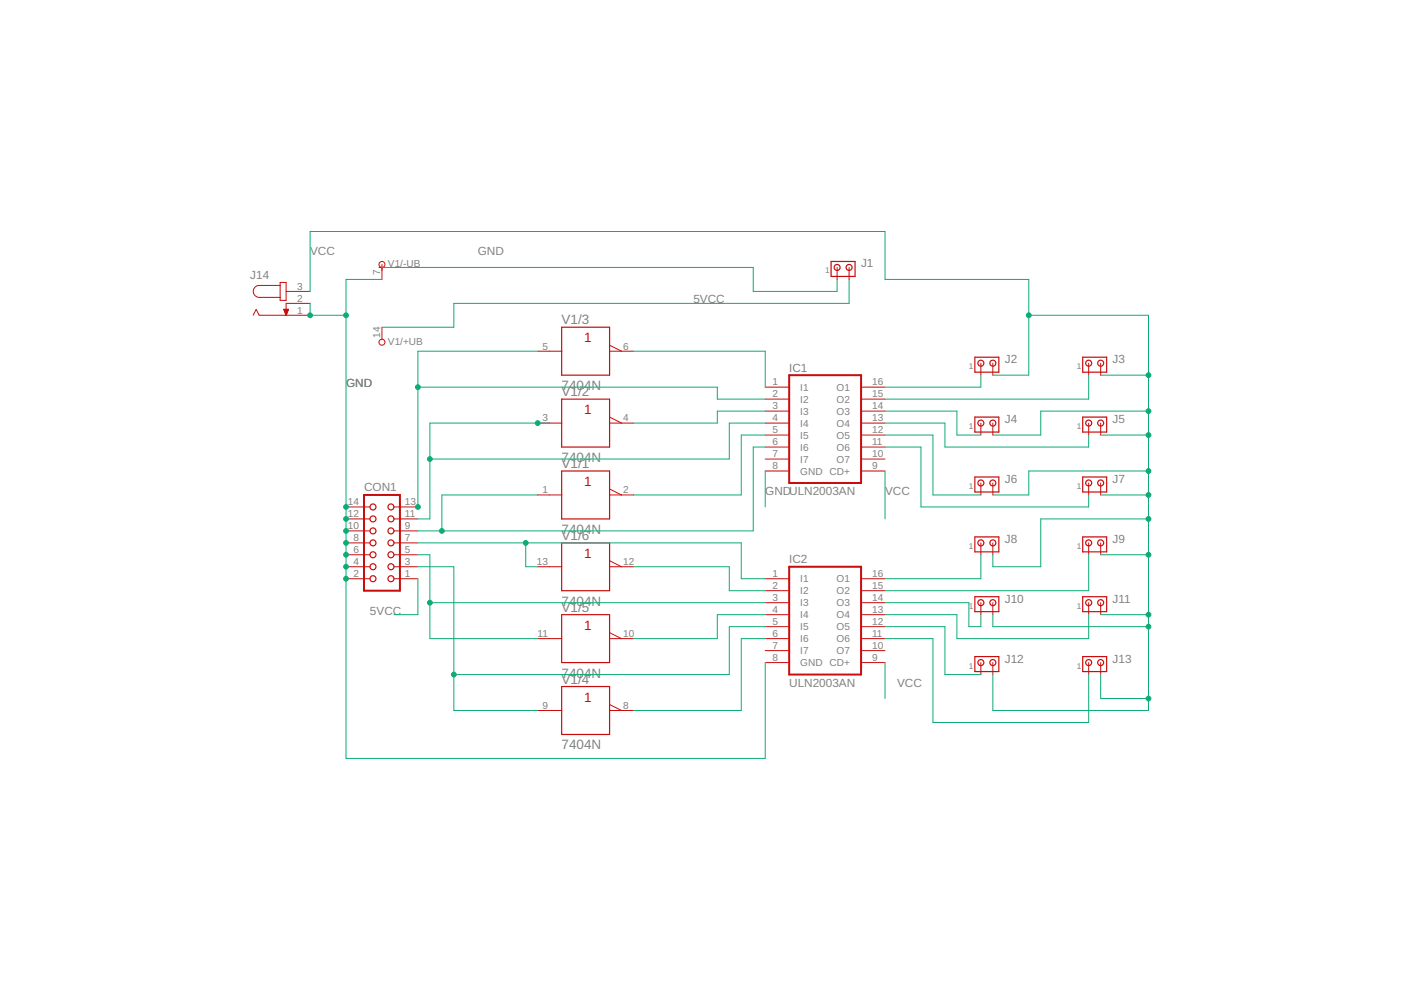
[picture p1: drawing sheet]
<svg xmlns="http://www.w3.org/2000/svg" width="297mm" height="210mm" viewBox="0 0 297 210" stroke-linecap="round" stroke-linejoin="round" font-family="sans-serif">
<g fill="none" stroke="#c90d0c" stroke-width=".25">
<path d="M176.2 55.4h5.1v3.2h-5.1zM119.1 69.4h10.1v10.1h-10.1zM206.7 75.7h5.1v3.2h-5.1zM229.6 75.7h5v3.2h-5zM119.1 84.6h10.1v10.2h-10.1zM119.1 99.9h10.1v10.1h-10.1zM206.7 88.4h5.1v3.2h-5.1zM229.6 88.4h5v3.2h-5zM119.1 115.1h10.1v10.1h-10.1zM206.7 101.1h5.1v3.2h-5.1zM206.7 113.8h5.1v3.2h-5.1zM229.6 101.1h5v3.2h-5z"/>
<path d="M229.6 113.8h5v3.2h-5zM119.1 130.3h10.1v10.2h-10.1zM206.7 126.5h5.1v3.2h-5.1zM206.7 139.2h5.1v3.2h-5.1zM229.6 126.5h5v3.2h-5zM229.6 139.2h5v3.2h-5zM119.1 145.6h10.1v10.1h-10.1z"/>
<circle cx="177.5" cy="56.7" r=".64"/>
<circle cx="180" cy="56.7" r=".64"/>
<circle cx="208" cy="77" r=".64"/>
<circle cx="210.5" cy="77" r=".64"/>
<circle cx="230.8" cy="77" r=".64"/>
<circle cx="233.4" cy="77" r=".64"/>
<circle cx="208" cy="89.7" r=".64"/>
<circle cx="210.5" cy="89.7" r=".64"/>
<circle cx="230.8" cy="89.7" r=".64"/>
<circle cx="233.4" cy="89.7" r=".64"/>
<circle cx="79.1" cy="110" r=".64"/>
<circle cx="79.1" cy="117.6" r=".64"/>
<circle cx="79.1" cy="112.6" r=".64"/>
<circle cx="79.1" cy="107.5" r=".64"/>
<circle cx="79.1" cy="115.1" r=".64"/>
<circle cx="82.9" cy="117.6" r=".64"/>
<circle cx="82.9" cy="112.6" r=".64"/>
<circle cx="82.9" cy="110" r=".64"/>
<circle cx="82.9" cy="115.1" r=".64"/>
<circle cx="82.9" cy="107.5" r=".64"/>
<circle cx="208" cy="102.4" r=".64"/>
<circle cx="208" cy="115.1" r=".64"/>
<circle cx="210.5" cy="102.4" r=".64"/>
<circle cx="210.5" cy="115.1" r=".64"/>
<circle cx="230.8" cy="102.4" r=".64"/>
<circle cx="230.8" cy="115.1" r=".64"/>
<circle cx="233.4" cy="115.1" r=".64"/>
<circle cx="233.4" cy="102.4" r=".64"/>
<circle cx="79.1" cy="122.7" r=".64"/>
<circle cx="79.1" cy="120.2" r=".64"/>
<circle cx="82.9" cy="122.7" r=".64"/>
<circle cx="82.9" cy="120.2" r=".64"/>
<circle cx="208" cy="127.8" r=".64"/>
<circle cx="210.5" cy="127.8" r=".64"/>
<circle cx="230.8" cy="127.8" r=".64"/>
<circle cx="233.4" cy="127.8" r=".64"/>
<circle cx="208" cy="140.5" r=".64"/>
<circle cx="210.5" cy="140.5" r=".64"/>
<circle cx="230.8" cy="140.5" r=".64"/>
<circle cx="233.4" cy="140.5" r=".64"/>
</g>
<g fill="none" stroke="#c90d0c" stroke-width=".21">
<path d="M59.4 59.9h1.3v3.8h-1.3zM80.3 56.7h1.3M81 56.1v3.1M177.5 56.7v2.5M180 56.7v2.5M53.7 66.8l.6-1.2 .6 1.2h10.8M59.4 60.5h-4.5a1.27 1.27 0 0 0-1.2 1.3 1.27 1.27 0 0 0 1.2 1.3h4.5M60.2 65.6h1l-.5 1.2zM60.2 65.7h.9M60.3 65.8h.8M60.3 66h.7M60.4 66.1h.6"/>
<path d="M60.4 66.2h.5M60.5 66.3h.4M60.5 66.4h.3M60.6 66.6h.2M60.6 66.7h.1M60.6 66.8h.1M60.7 61.8h5M65.7 64.3h-5v2.5M81 69.4v2.5M114 74.5h5.1M129.2 73.2l2.6 1.3M129.2 74.5h5.1"/>
<path d="M208 77v2.5M210.5 77v2.5M230.8 77v2.5M233.4 77v2.5M114 89.7h5.1M129.2 88.4l2.6 1.3M129.2 89.7h5.1M162.2 89.7h5.1M162.2 82.1h5.1M162.2 84.6h5.1M162.2 87.2h5.1M162.2 92.2h5.1"/>
<path d="M162.2 94.8h5.1M162.2 97.3h5.1M162.2 99.9h5.1M182.6 89.7h5M182.6 82.1h5M182.6 84.6h5M182.6 87.2h5M182.6 92.2h5M182.6 94.8h5M182.6 97.3h5M182.6 99.9h5M208 89.7v2.5"/>
<path d="M210.5 89.7v2.5M230.8 89.7v2.5M233.4 89.7v2.5M73.4 117.6h5M73.4 115.1h5M73.4 112.6h5M73.4 110h5M73.4 107.5h5M83.5 117.6h5.1M83.5 115.1h5.1M83.5 112.6h5.1M83.5 110h5.1"/>
<path d="M83.5 107.5h5.1M114 104.9h5.1M129.2 103.7l2.6 1.2M129.2 104.9h5.1M129.2 118.9l2.6 1.3M208 102.4v2.5M208 115.1v2.5M210.5 102.4v2.5M210.5 115.1v2.5M230.8 102.4v2.5M230.8 115.1v2.5M233.4 102.4v2.5"/>
<path d="M233.4 115.1v2.5M73.4 122.7h5M73.4 120.2h5M83.5 122.7h5.1M83.5 120.2h5.1M114 120.2h5.1M114 135.4h5.1M129.2 120.2h5.1M129.2 134.1l2.6 1.3M129.2 135.4h5.1M162.2 122.7h5.1M162.2 135.4h5.1"/>
<path d="M162.2 125.2h5.1M162.2 127.8h5.1M162.2 130.3h5.1M162.2 132.9h5.1M162.2 137.9h5.1M182.6 122.7h5M182.6 135.4h5M182.6 125.2h5M182.6 127.8h5M182.6 130.3h5M182.6 132.9h5M182.6 137.9h5"/>
<path d="M208 127.8v2.5M210.5 127.8v2.5M230.8 127.8v2.5M233.4 127.8v2.5M114 150.6h5.1M129.2 149.4l2.6 1.2M129.2 150.6h5.1M162.2 140.5h5.1M182.6 140.5h5M208 140.5v2.5M210.5 140.5v2.5M230.8 140.5v2.5"/>
<path d="M233.4 140.5v2.5"/>
<circle cx="81" cy="56.1" r=".64"/>
<circle cx="81" cy="72.6" r=".64"/>
</g>
<path d="M167.3 79.5h15.3v22.9h-15.3zM77.2 104.9h7.6v20.3h-7.6zM167.3 120.2h15.3v22.8h-15.3z" fill="none" stroke="#c90d0c" stroke-width=".42"/>
<g fill="none" stroke="#0dab76" stroke-width=".21">
<path d="M81 59.2h-7.6v101.6h88.8v-20.3M81 56.7h78.7v5.1h17.8v-2.6M180 59.2v5.1h-83.8v5.1h-15.2M65.7 61.8v-12.7h121.9v10.1h30.5v20.3h-7.6M65.7 64.3v2.5h7.7M114 74.5h-25.4v33M134.3 74.5h27.9v7.6M208 79.5v2.6h-20.4M218.1 66.8h25.4v83.8h-33v-7.6M230.8 79.5v5.1h-43.2M233.4 79.5h10.1M88.6 82.1h63.5v2.5h10.1"/>
<path d="M116.5 89.7h-25.4v20.3h-2.5M162.2 99.9v7.6M162.2 94.8h-2.5v17.8h-71.1M162.2 87.2h-10.1v2.5h-17.8M162.2 89.7h-7.6v7.6h-63.5M162.2 92.2h-5v12.7h-22.9M187.6 89.7h12.7v5.1h30.5v-2.6M187.6 92.2h10.2v12.7h10.2M187.6 94.8h7.7v12.7h35.5v-2.6M187.6 87.2h15.3v5h5.1M187.6 99.9v10.1M233.4 92.2h10.1"/>
<path d="M243.5 99.9h-25.4v5h-7.6M243.5 87.2h-22.8v5h-10.2M88.6 117.6h2.5v17.8h22.9M88.6 115.1h68.6v7.6h5M111.5 115.1v5.1h2.5M114 104.9h-20.3v7.7M208 117.6v5.1h-20.4M230.8 117.6v7.6h-43.2M233.4 104.9h10.1M233.4 117.6h10.1M243.5 110h-22.8v10.2h-10.2v-2.6M88.6 122.7v7.6h-5.1"/>
<path d="M88.6 120.2h7.6v30.4h17.8M91.1 127.8h71.1M134.3 120.2h20.3v5h7.6M162.2 130.3h-10.1v5.1h-17.8M162.2 132.9h-7.6v10.1h-58.4M162.2 135.4h-5v15.2h-22.9M187.6 135.4h10.2v17.8h33v-10.2M187.6 130.3h15.3v5.1h27.9v-5.1M187.6 127.8h17.8v5.1h2.6v-2.6M187.6 132.9h12.7v10.1h7.7M210.5 130.3v2.6h33M233.4 130.3h10.1"/>
<path d="M187.6 140.5v7.6M233.4 143v5.1h10.1"/>
</g>
<g fill="#0dab76" stroke="#0dab76" stroke-width=".21">
<circle cx="65.7" cy="66.8" r=".51"/>
<circle cx="73.4" cy="107.5" r=".51"/>
<circle cx="73.4" cy="110" r=".51"/>
<circle cx="73.4" cy="112.6" r=".51"/>
<circle cx="73.4" cy="115.1" r=".51"/>
<circle cx="73.4" cy="117.6" r=".51"/>
<circle cx="73.4" cy="120.2" r=".51"/>
<circle cx="73.4" cy="66.8" r=".51"/>
<circle cx="73.4" cy="122.7" r=".51"/>
<circle cx="88.6" cy="107.5" r=".51"/>
<circle cx="88.6" cy="82.1" r=".51"/>
<circle cx="114" cy="89.7" r=".51"/>
<circle cx="91.1" cy="97.3" r=".51"/>
<circle cx="93.7" cy="112.6" r=".51"/>
<circle cx="111.5" cy="115.1" r=".51"/>
<circle cx="91.1" cy="127.8" r=".51"/>
<circle cx="96.2" cy="143" r=".51"/>
<circle cx="218.1" cy="66.8" r=".51"/>
<circle cx="243.5" cy="79.5" r=".51"/>
<circle cx="243.5" cy="87.2" r=".51"/>
<circle cx="243.5" cy="92.2" r=".51"/>
<circle cx="243.5" cy="99.9" r=".51"/>
<circle cx="243.5" cy="104.9" r=".51"/>
<circle cx="243.5" cy="110" r=".51"/>
<circle cx="243.5" cy="117.6" r=".51"/>
<circle cx="243.5" cy="130.3" r=".51"/>
<circle cx="243.5" cy="132.9" r=".51"/>
<circle cx="243.5" cy="148.1" r=".51"/>
</g>
<g font-size="2.9" fill="#808080">
<text x="119.1" y="68.8">V1/3</text>
<text x="119.1" y="82.7">7404N</text>
<text x="119.1" y="84">V1/2</text>
<text x="119.1" y="98">7404N</text>
<text x="119.1" y="99.2">V1/1</text>
<text x="119.1" y="113.2">7404N</text>
<text x="119.1" y="114.5">V1/6</text>
<text x="119.1" y="128.4">7404N</text>
<text x="119.1" y="129.7">V1/5</text>
<text x="119.1" y="143.7">7404N</text>
<text x="119.1" y="144.9">V1/4</text>
<text x="119.1" y="158.9">7404N</text>
</g>
<g font-size="2.9" fill="#c90d0c">
<text x="123.8" y="72.6">1</text>
<text x="123.8" y="87.8">1</text>
<text x="123.8" y="103">1</text>
<text x="123.8" y="118.3">1</text>
<text x="123.8" y="133.5">1</text>
<text x="123.8" y="148.7">1</text>
</g>
<g font-size="2.5" fill="#808080">
<text x="53.1" y="59.2">J14</text>
<text x="65.7" y="54.2">VCC</text>
<text x="101.3" y="54.2">GND</text>
<text x="182.6" y="56.7">J1</text>
<text x="147" y="64.3">5VCC</text>
<text x="213" y="77">J2</text>
<text x="235.9" y="77">J3</text>
<text x="73.4" y="82.1">GND</text>
<text x="167.3" y="78.8">IC1</text>
<text x="213" y="89.7">J4</text>
<text x="235.9" y="89.7">J5</text>
<text x="77.2" y="104.2">CON1</text>
<text x="162.2" y="104.9">GNDULN2003AN</text>
<text x="187.6" y="104.9">VCC</text>
<text x="213" y="102.4">J6</text>
<text x="235.9" y="102.4">J7</text>
<text x="167.3" y="119.4">IC2</text>
<text x="213" y="115.1">J8</text>
<text x="235.9" y="115.1">J9</text>
<text x="78.4" y="130.3">5VCC</text>
<text x="213" y="127.8">J10</text>
<text x="235.9" y="127.8">J11</text>
<text x="213" y="140.5">J12</text>
<text x="235.9" y="140.5">J13</text>
<text x="167.3" y="145.6">ULN2003AN</text>
<text x="190.2" y="145.6">VCC</text>
</g>
<g font-size="2.1" fill="#808080">
<text x="80.6" y="58.2" transform="rotate(-90 80.6 58.2)">7</text>
<text x="82.3" y="56.7">V1/-UB</text>
<text x="63" y="61.4">3</text>
<text x="63" y="64">2</text>
<text x="63" y="66.5">1</text>
<text x="80.6" y="71.6" transform="rotate(-90 80.6 71.6)">14</text>
<text x="82.3" y="73.2">V1/+UB</text>
<text x="115" y="74.1">5</text>
<text x="132.1" y="74.1">6</text>
<text x="163.8" y="81.7">1</text>
<text x="169.7" y="82.9">I1</text>
<text x="177.4" y="82.9">O1</text>
<text x="184.9" y="81.7">16</text>
<text x="115" y="89.3">3</text>
<text x="132.1" y="89.3">4</text>
<text x="163.8" y="84.3">2</text>
<text x="163.8" y="86.8">3</text>
<text x="163.8" y="89.3">4</text>
<text x="169.7" y="85.4">I2</text>
<text x="169.7" y="87.9">I3</text>
<text x="177.4" y="85.4">O2</text>
<text x="177.4" y="87.9">O3</text>
<text x="184.9" y="84.3">15</text>
<text x="184.9" y="86.8">14</text>
<text x="184.9" y="89.3">13</text>
<text x="163.8" y="91.9">5</text>
<text x="163.8" y="94.4">6</text>
<text x="169.7" y="90.5">I4</text>
<text x="169.7" y="93">I5</text>
<text x="169.7" y="95.5">I6</text>
<text x="177.4" y="90.5">O4</text>
<text x="177.4" y="93">O5</text>
<text x="177.4" y="95.5">O6</text>
<text x="184.9" y="91.9">12</text>
<text x="184.9" y="94.4">11</text>
<text x="163.8" y="97">7</text>
<text x="163.8" y="99.5">8</text>
<text x="169.7" y="98.1">I7</text>
<text x="169.7" y="100.6">GND CD+</text>
<text x="177.4" y="98.1">O7</text>
<text x="184.9" y="97">10</text>
<text x="184.9" y="99.5">9</text>
<text x="73.7" y="107.1">14</text>
<text x="85.9" y="107.1">13</text>
<text x="115" y="104.6">1</text>
<text x="132.1" y="104.6">2</text>
<text x="73.7" y="112.2">10</text>
<text x="73.7" y="109.7">12</text>
<text x="85.9" y="112.2">9</text>
<text x="85.9" y="109.7">11</text>
<text x="74.9" y="119.8">4</text>
<text x="74.9" y="117.3">6</text>
<text x="74.9" y="114.7">8</text>
<text x="85.9" y="119.8">3</text>
<text x="85.9" y="117.3">5</text>
<text x="85.9" y="114.7">7</text>
<text x="113.8" y="119.8">13</text>
<text x="132.1" y="119.8">12</text>
<text x="74.9" y="122.4">2</text>
<text x="85.9" y="122.4">1</text>
<text x="163.8" y="122.4">1</text>
<text x="163.8" y="124.9">2</text>
<text x="169.7" y="123.5">I1</text>
<text x="177.4" y="123.5">O1</text>
<text x="184.9" y="122.4">16</text>
<text x="184.9" y="124.9">15</text>
<text x="163.8" y="127.4">3</text>
<text x="163.8" y="130">4</text>
<text x="169.7" y="126">I2</text>
<text x="169.7" y="128.6">I3</text>
<text x="169.7" y="131.1">I4</text>
<text x="177.4" y="126">O2</text>
<text x="177.4" y="128.6">O3</text>
<text x="177.4" y="131.1">O4</text>
<text x="184.9" y="127.4">14</text>
<text x="184.9" y="130">13</text>
<text x="114" y="135.1">11</text>
<text x="132.1" y="135.1">10</text>
<text x="163.8" y="132.5">5</text>
<text x="163.8" y="135.1">6</text>
<text x="163.8" y="137.6">7</text>
<text x="169.7" y="133.6">I5</text>
<text x="169.7" y="136.2">I6</text>
<text x="177.4" y="133.6">O5</text>
<text x="177.4" y="136.2">O6</text>
<text x="184.9" y="132.5">12</text>
<text x="184.9" y="135.1">11</text>
<text x="184.9" y="137.6">10</text>
<text x="163.8" y="140.1">8</text>
<text x="169.7" y="138.7">I7</text>
<text x="169.7" y="141.2">GND CD+</text>
<text x="177.4" y="138.7">O7</text>
<text x="184.9" y="140.1">9</text>
<text x="115" y="150.3">9</text>
<text x="132.1" y="150.3">8</text>
</g>
<g font-size="1.8" fill="#808080">
<text x="174.9" y="58">1</text>
<text x="205.4" y="78.3">1</text>
<text x="228.3" y="78.3">1</text>
<text x="205.4" y="91">1</text>
<text x="228.3" y="91">1</text>
<text x="205.4" y="103.7">1</text>
<text x="228.3" y="103.7">1</text>
<text x="205.4" y="116.4">1</text>
<text x="228.3" y="116.4">1</text>
<text x="205.4" y="129.1">1</text>
<text x="228.3" y="129.1">1</text>
<text x="205.4" y="141.8">1</text>
<text x="228.3" y="141.8">1</text>
</g>
</svg>
